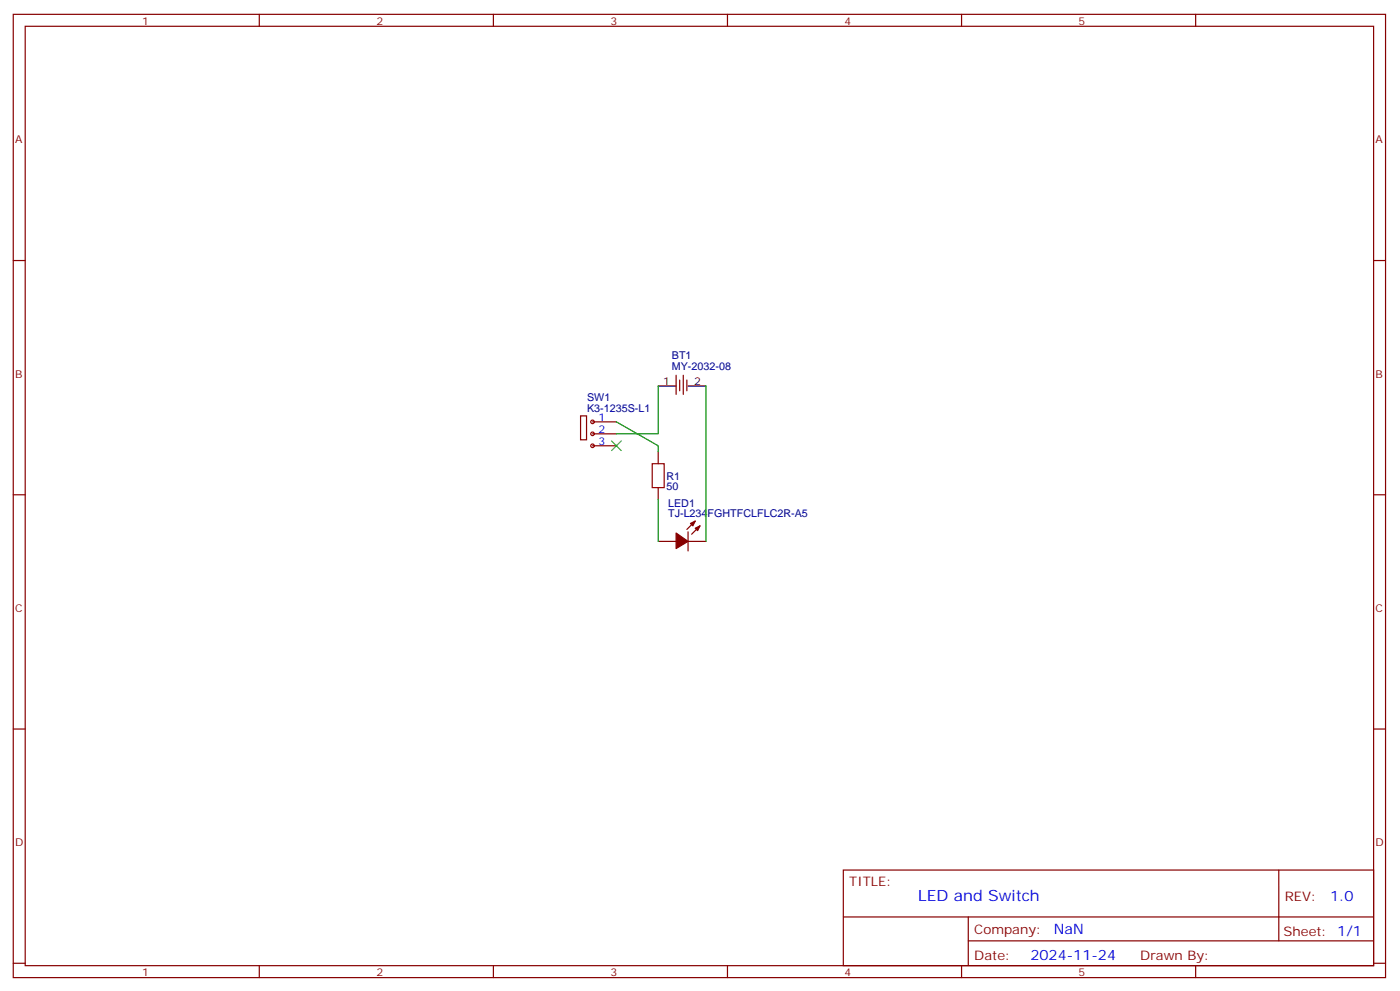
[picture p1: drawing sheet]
<svg xmlns="http://www.w3.org/2000/svg" width="414mm" height="293mm" viewBox="0 0 414 293" stroke-linecap="round" stroke-linejoin="round" font-family="sans-serif">
<g fill="none" stroke="#870000" stroke-width=".35">
<path d="M3.9 4.2h405.4v284.4h-405.4zM7.4 7.8h398.3v277.2h-398.3zM76.6 4.2v3.6M145.7 4.2v3.6M214.9 4.2v3.6M284 4.2v3.6M353.2 4.2v3.6M3.9 76.9h3.5M405.7 76.9h3.6M199.7 110.8v5.6M200.8 112.2v3.2M201.8 110.8v5.6"/>
<path d="M202.9 112.2v3.2M171.5 122.8h1.7v7h-1.7zM175 124.5h7.1M175 128.1h7.1M175 131.6h7.1M194.4 133.3v3.6M3.9 146h3.5M194.4 159.8h5.3M194.4 143.9v3.6M203.2 159.8h5.3M203.2 157v5.6M205.4 153.8l-2.5 2.5"/>
<path d="M206.8 155.2l-2.5 2.5M405.7 146h3.6M3.9 215.2h3.5M405.7 215.2h3.6M249.1 256.8h156.6v28.2h-156.6zM377.7 256.8v20.9M249.1 270.7h156.5M286 277.7h119.6M286 270.7v14.1M3.9 284.3h3.5M76.6 285v3.6M145.7 285v3.6"/>
<path d="M214.9 285v3.6M284 285v3.6M353.2 285v3.6M405.7 284.3h3.6"/>
</g>
<g fill="none" stroke="#900" stroke-width=".35">
<circle cx="175" cy="131.6" r=".53"/>
<circle cx="175" cy="124.5" r=".53"/>
<circle cx="175" cy="128.1" r=".53"/>
</g>
<g fill="#870000" stroke="#870000" stroke-width=".35">
<path d="M205.4 155.9l1.4-.7-.7 1.4z"/>
<path d="M203.9 154.5l1.5-.7-.8 1.4z"/>
<path d="M199.7 157.3l3.5 2.5-3.5 2.1z"/>
</g>
<path d="M194.4 113.9h5.3M203.2 113.9h5.3" fill="none" stroke="#000" stroke-width=".35"/>
<path d="M192.7 136.9h3.5v7h-3.5z" fill="none" stroke="#a10000" stroke-width=".35"/>
<path d="M194.4 113.9v14.2h-12.3M208.5 113.9v45.9M182.1 124.5l12.3 7.1v1.7M194.4 147.5v12.3" fill="none" stroke="#008700" stroke-width=".35"/>
<path d="M180.7 130.2l2.8 2.8M183.5 130.2l-2.8 2.8" fill="none" stroke="#3c3" stroke-width=".35"/>
<text font-size="4.6" fill="#00f" x="271.2" y="265.8">LED and Switch</text>
<g font-size="4.2" fill="#00f">
<text x="392.9" y="266.1">1.0</text>
<text x="311.3" y="275.6">NaN</text>
<text x="304.3" y="283.4">2024-11-24</text>
</g>
<g font-size="3.9" fill="#800">
<text x="250.9" y="261.4">TITLE:</text>
<text x="379.5" y="266.1">REV:</text>
<text x="287.8" y="275.6">Company:</text>
<text x="379.1" y="276.2">Sheet: 1/1</text>
<text x="287.8" y="283.3">Date:</text>
<text x="336.8" y="283.4">Drawn By: 준혁</text>
</g>
<g font-size="3.2" fill="#800">
<text x="42" y="7.2">1</text>
<text x="111.2" y="7.2">2</text>
<text x="180.3" y="7.2">3</text>
<text x="249.4" y="7.2">4</text>
<text x="318.6" y="7.2">5</text>
<text x="4.4" y="42.3">A</text>
<text x="406.3" y="42.3">A</text>
<text x="4.4" y="111.5">B</text>
<text x="406.3" y="111.5">B</text>
<text x="4.4" y="180.6">C</text>
<text x="406.3" y="180.6">C</text>
<text x="4.4" y="249.8">D</text>
<text x="406.3" y="249.8">D</text>
<text x="42" y="288">1</text>
<text x="111.2" y="288">2</text>
<text x="180.3" y="288">3</text>
<text x="249.4" y="288">4</text>
<text x="318.6" y="288">5</text>
</g>
<g font-size="3.2" fill="#000080">
<text x="198.5" y="106">BT1</text>
<text x="198.5" y="109.2">MY-2032-08</text>
<text x="173.4" y="118.5">SW1</text>
<text x="173.4" y="121.7">K3-1235S-L1</text>
<text x="196.9" y="141.5">R1</text>
<text x="196.9" y="144.7">50</text>
<text x="197.4" y="149.6">LED1</text>
<text x="197.4" y="152.8">TJ-L234FGHTFCLFLC2R-A5</text>
</g>
<g font-size="3.2">
<text x="195.9" y="113.6">1</text>
<text x="205" y="113.6">2</text>
</g>
<g font-size="3.2" fill="#00f">
<text x="176.8" y="124.2">1</text>
<text x="176.8" y="127.7">2</text>
<text x="176.8" y="131.2">3</text>
</g>
</svg>
